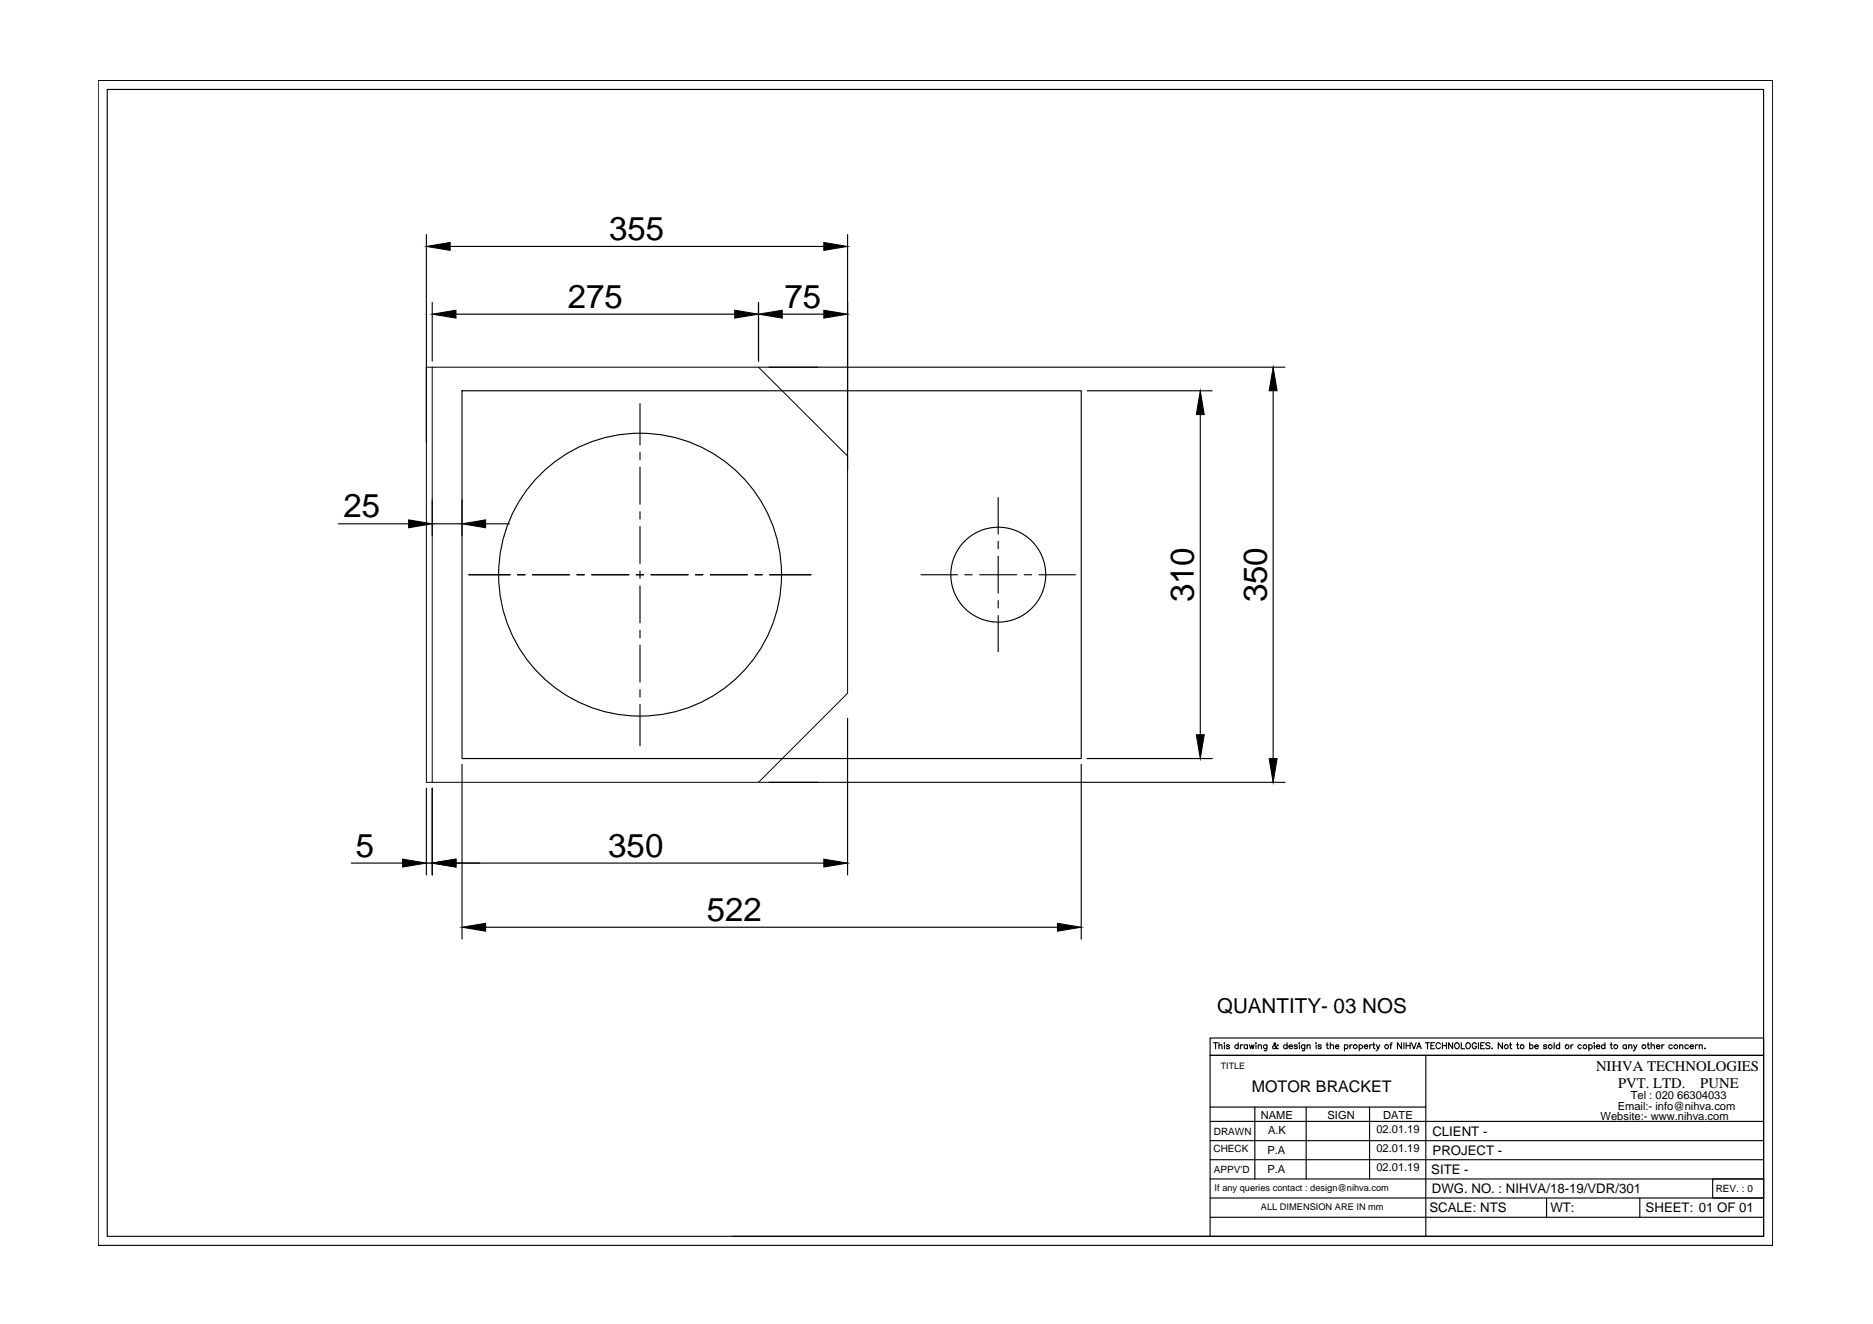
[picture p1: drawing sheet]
<svg xmlns="http://www.w3.org/2000/svg" width="420mm" height="297mm" viewBox="0 0 420 297" stroke-linecap="round" stroke-linejoin="round" font-family="sans-serif">
<!-- layer: 0 -->
<g fill="none" stroke="#000" stroke-width=".25">
<path d="M22 18h375.7v261.4h-375.7zM24.1 20.1h371.5v257.3h-371.5zM95.6 52.6v46.7M101 55.3h83.8M190.1 52.6v52.8M97 67.9v13.1M102.3 70.5h62.5M170.2 67.9v13.1M175.5 70.5h9.3M103.6 87.7h138.9v82.5h-138.9zM143.6 90.6v9.2M172.5 82.4h115.8"/>
<path d="M243.9 87.7h28M269.3 93v71.8M285.6 87.7v82.5M75.9 117.5h15.8M97 112.1v8.1M97 117.5h6.6M103.6 112.1v8.1M108.9 117.5h5.4M143.6 101.5v1.7M143.6 104.8v8.3M143.6 114.8v1.7M143.6 118.1v8.3"/>
<path d="M223.9 111.6v8.2M105.2 128.9h9.2M116.1 128.9h1.7M119.4 128.9h8.3M129.4 128.9h1.7M132.7 128.9h8.4M142.7 128.9h1.7M143.6 128.1v1.7M143.6 131.4v8.3M146 128.9h8.4M156 128.9h1.7M159.4 128.9h8.3"/>
<path d="M169.3 128.9h1.7M172.6 128.9h9.3M206.6 128.9h8.2M216.4 128.9h1.7M219.8 128.9h8.3M223.9 121.5v1.6M223.9 124.8v8.3M223.9 134.7v1.7M223.9 138.1v8.1M229.8 128.9h1.6M233.1 128.9h8.1M143.6 141.4v1.7"/>
<path d="M143.6 144.7v8.3M143.6 154.7v1.7M143.6 158v9.3M95.6 176.8v19.5M97 176.8v19.5M103.6 171.5v39.2M172.5 175.5h115.8M190.1 161.2v35.1M242.5 171.5v39.2M243.9 170.2h28M78.8 193.6h11.5M95.6 193.6h1.4"/>
<path d="M102.3 193.6h82.5M108.9 208h128.3M272.2 233.9h.9M272.7 233.9v1.4M273.4 234.7l.3-.3h.4v.9M273.4 233.9v1.4M274.7 233.9v.2zM274.7 234.4v.9M275.8 234.6l-.2-.2h-.4v.3l.6 .4-.2 .2-.5-.2M277.8 234.6a.42 .42 0 0 0-.7-.1 .42 .42 0 0 0 0 .6 .42 .42 0 0 0 .7 0M277.8 233.9v1.4M278.3 234.4v.9"/>
<path d="M278.8 234.4h-.3l-.2 .4M279.8 234.6a.42 .42 0 0 0-.6-.1 .42 .42 0 0 0 0 .6 .42 .42 0 0 0 .6 0M279.8 234.4v.9M280.3 234.4l.3 .9 .2-.9 .3 .9 .2-.9M281.7 233.9v.2zM281.7 234.4v.9M282.3 234.7l.3-.3h.3l.1 .9M282.3 234.4v.9M284.2 234.4l-.1 1.2-.2 .2-.3-.1M284.2 234.6a.42 .42 0 0 0-.6-.1 .42 .42 0 0 0 0 .6 .42 .42 0 0 0 .6 0M286.7 234.5l-.1-.1a.83 .83 0 0 1-1.1 .8v-.4l.6-.4-.1-.5-.2 .2 .2 .6 .4 .5 .3 .1v-.1M288.7 234.6a.44 .44 0 0 0-.6-.1 .44 .44 0 0 0 0 .7 .44 .44 0 0 0 .6-.1"/>
<path d="M288.7 233.9v1.4M289.2 234.8h.7v-.3a.42 .42 0 0 0-.6 0 .42 .42 0 0 0 0 .7 .42 .42 0 0 0 .6-.1M291 234.6l-.2-.2-.5 .2 .7 .3v.3l-.5 .1-.2-.2M291.5 233.9v.2zM291.5 234.4v.9M292.7 234.4l-.1 1.2-.5 .1M292.7 234.6a.44 .44 0 0 0-.7-.1 .44 .44 0 0 0 0 .7 .44 .44 0 0 0 .7-.1M293.2 234.7l.3-.3h.3l.1 .9M293.2 234.4v.9M295.2 233.9v.2zM295.2 234.4v.9M296.4 234.6l-.3-.2h-.3v.3l.6 .4-.3 .2-.4-.2"/>
<path d="M297.5 234.4h.5M297.7 233.9v1.1l.3 .3M298.4 234.7l.3-.3h.4v.9M298.4 233.9v1.4M299.6 234.8h.7v-.3a.42 .42 0 0 0-.6 0 .42 .42 0 0 0 0 .7 .42 .42 0 0 0 .6-.1M301.6 234.6a.42 .42 0 0 1 .6-.1 .42 .42 0 0 1 0 .6 .42 .42 0 0 1-.6 0M301.6 234.4v1.4M302.8 234.4v.9M303.3 234.4h-.3l-.2 .4M304.9 234.6a.42 .42 0 0 1 .6-.1 .42 .42 0 0 1 0 .6 .42 .42 0 0 1-.6 0M304.9 234.4v1.4M306 234.8h.8a.44 .44 0 0 0-.5-.4 .44 .44 0 0 0-.4 .5 .44 .44 0 0 0 .4 .4l.5-.2"/>
<path d="M307.3 234.4v.9M307.8 234.4a.38 .38 0 0 0-.5 .4M307.9 234.4h.5M308.2 233.9v1.1l.3 .3M308.8 234.4l.3 .9 .4-.9M309.1 235.3l-.4 .5M311.8 234.4h.4M312.3 233.9l-.3 .3v1.1M314.4 233.9v1.4l-.9-1.4v1.4M314.9 233.9v1.4M315.4 233.9v1.4M315.4 234.6h.9"/>
<path d="M316.3 233.9v1.4M316.6 233.9l.6 1.4 .5-1.4M317.8 235.3l.5-1.4 .5 1.4M318 234.8h.7M319.8 233.9h.8M319.8 236.8v40.6M320.2 233.9v1.4M321 234.6h.5M321.8 233.9h-.8v1.4h.8M323.1 234.3a.5 .5 0 0 0-.6-.4 .5 .5 0 0 0-.4 .5v.4a.5 .5 0 0 0 .4 .5 .5 .5 0 0 0 .6-.3M323.6 234.6h.9M323.6 233.9v1.4"/>
<path d="M324.5 233.9v1.4M325.9 233.9v1.4l-.9-1.4v1.4M326.4 234.1l.2-.1a.62 .62 0 0 1 .8 .6 .62 .62 0 0 1-.8 .6l-.3-.4zM327.8 233.9v1.4h.8M328.9 234.1l.2-.1a.62 .62 0 0 1 .8 .6 .62 .62 0 0 1-.8 .6l-.3-.4zM331.2 234.3a.48 .48 0 0 0-.6-.4 .48 .48 0 0 0-.3 .5v.4a.47 .47 0 0 0 .4 .5 .47 .47 0 0 0 .5-.5h-.3M331.7 233.9v1.4M332.2 234.6h.5M333 233.9h-.8v1.4h.8M334.2 234.1l-.3-.2-.5 .1-.1 .1 .1 .3 .7 .3 .1 .4-.3 .2-.6-.2M334.7 235.2h.1zM337 233.9v1.4l-.9-1.4v1.4"/>
<path d="M338.6 234.4h.5M338.8 233.9v1.1l.3 .3M340.2 234.4h.5M340.4 233.9v1.1l.3 .3M343.1 234.6a.42 .42 0 0 1 .7-.1 .42 .42 0 0 1 0 .6 .42 .42 0 0 1-.7 0M343.1 233.9v1.4M344.3 234.8h.8a.44 .44 0 0 0-.5-.4 .44 .44 0 0 0-.4 .5 .44 .44 0 0 0 .4 .4l.5-.2M347 234.6l-.3-.2h-.4v.3l.5 .1 .2 .3-.3 .2-.4-.2M348.6 233.9v1.4M349.9 234.6a.42 .42 0 0 0-.7-.1 .42 .42 0 0 0 0 .6 .42 .42 0 0 0 .7 0M349.9 233.9v1.4M352.4 234.4v.9"/>
<path d="M352.9 234.4l-.5 .2v.2M354.7 234.6a.42 .42 0 0 0-.6-.1 .42 .42 0 0 0 0 .6 .42 .42 0 0 0 .6 0M356.4 234.6a.42 .42 0 0 1 .6-.1 .42 .42 0 0 1 0 .6 .42 .42 0 0 1-.6 0M356.4 234.4v1.4M357.6 233.9v.2zM357.6 234.4v.9M358.1 234.8h.8a.44 .44 0 0 0-.5-.4 .44 .44 0 0 0-.4 .5 .44 .44 0 0 0 .4 .4l.5-.2M360 234.6a.42 .42 0 0 0-.6-.1 .42 .42 0 0 0 0 .6 .42 .42 0 0 0 .6 0M360 233.9v1.4M361.2 234.4h.5M361.4 233.9v1.1l.3 .3M364.8 234.6a.42 .42 0 0 0-.6-.1 .42 .42 0 0 0 0 .6 .42 .42 0 0 0 .6 0"/>
<path d="M364.8 234.4v.9M365.4 234.7l.3-.3h.3l.1 .9M365.4 234.4v.9M366.5 234.4l.3 .9 .4-.9M366.8 235.3l-.4 .5M369.5 234.4h.5M369.7 233.9v1.1l.3 .3M370.4 234.7l.3-.3h.4v.9M370.4 233.9v1.4M371.6 234.8h.7a.44 .44 0 0 0-.4-.4 .44 .44 0 0 0-.4 .5 .44 .44 0 0 0 .4 .4l.4-.2M372.8 234.4v.9M373.3 234.4a.38 .38 0 0 0-.5 .4"/>
<path d="M375.1 234.6a.42 .42 0 0 0-.6-.1 .42 .42 0 0 0 0 .6 .42 .42 0 0 0 .6 0M376.8 234.7l.3-.3h.4v.9M376.8 234.4v.9M378.7 234.6a.42 .42 0 0 0-.6-.1 .42 .42 0 0 0 0 .6 .42 .42 0 0 0 .6 0M379.1 234.8h.8l-.1-.3a.42 .42 0 0 0-.6 0 .42 .42 0 0 0 .1 .7 .42 .42 0 0 0 .6-.1M380.3 234.4v.9M380.8 234.4a.38 .38 0 0 0-.5 .4M381.2 234.7l.3-.3h.3l.1 .9M381.2 234.4v.9M382.4 235.2h.1zM271.5 255.9h124.1M271.5 251.6h124.1"/>
<path d="M271.5 248.4h48.3M281.5 248.4v16.1M293 248.4v16.1M307.2 248.4v16.1M164.2 277.4h231.4M271.5 277.4v-40.6h124.1h-124.1v-3.9h124.1v44.5M271.5 264.5h124.1M271.5 260.2h124.1M271.5 268.8h124.1M271.5 273.1h124.1M346.9 268.8v4.3M367.8 268.8v4.3"/>
<path d="M384.2 264.5h11.4v4.3h-11.4z"/>
<circle cx="143.6" cy="128.9" r="31.7"/>
<circle cx="223.9" cy="128.9" r="10.6"/>
<circle cx="304" cy="234.8" r=".43"/>
<circle cx="311.1" cy="234.8" r=".44"/>
<circle cx="337.9" cy="234.8" r=".44"/>
<circle cx="341.5" cy="234.8" r=".44"/>
<circle cx="347.8" cy="234.8" r=".44"/>
<circle cx="351.5" cy="234.8" r=".44"/>
<circle cx="355.6" cy="234.8" r=".44"/>
<circle cx="362.5" cy="234.8" r=".44"/>
<circle cx="368.8" cy="234.8" r=".44"/>
<circle cx="375.9" cy="234.8" r=".43"/>
</g>
<path d="M97 82.4v93.1M170.2 82.4l19.9 19.9v53.2l-19.9 20M183.4 82.4h-87.8v93.1h87.8" fill="none" stroke="#000" stroke-width=".22"/>
<g fill="#000" stroke="#000" stroke-width=".22">
<path d="M95.6 55.3l5.4-.9v1.8zM184.8 54.4l5.3 .9-5.3 .9zM97 70.5l5.3-.9v1.8zM164.8 69.6l5.4 .9-5.4 .9zM170.2 70.5l5.3-.9v1.8zM184.8 69.6l5.3 .9-5.3 .9zM269.3 87.7l.8 5.3h-1.7zM285.6 82.4l.9 5.3h-1.8zM91.7 116.6l5.3 .9-5.3 .9zM103.6 117.5l5.3-.9v1.8zM268.4 164.8h1.7l-.8 5.4zM284.7 170.2h1.8l-.9 5.3z"/>
<path d="M90.3 192.7l5.3 .9-5.3 .9zM97 193.6l5.3-.9v1.8zM184.8 192.7l5.3 .9-5.3 .9zM103.6 208l5.3-.9v1.8zM237.2 207.1l5.3 .9-5.3 .9z"/>
</g>
<g font-size="7.4">
<text x="136.7" y="53.8">355</text>
<text x="127.4" y="69.1">275</text>
<text x="176" y="69.1">75</text>
<text x="77" y="116.1">25</text>
<text x="267.8" y="135.1" transform="rotate(-90 267.8 135.1)">310</text>
<text x="284.2" y="135.1" transform="rotate(-90 284.2 135.1)">350</text>
<text x="79.8" y="192.2">5</text>
<text x="136.5" y="192.2">350</text>
<text x="158.6" y="206.6">522</text>
</g>
<text font-size="4.6" x="273" y="227.3">QUANTITY- 03 NOS</text>
<text font-size="3.6" x="280.8" y="244.9">MOTOR BRACKET</text>
<g font-size="3.3">
<text x="358" y="240.2">NIHVA TECHNOLOGIES</text>
<text x="363" y="244">PVT. LTD.</text>
<text x="381.4" y="244">PUNE</text>
</g>
<g font-size="3">
<text x="321.3" y="254.8">CLIENT -</text>
<text x="321.1" y="263.4">SITE -</text>
<text x="321.4" y="259.1">PROJECT -</text>
<text x="321.2" y="267.7">DWG. NO. : NIHVA/18-19/VDR/301</text>
<text x="320.6" y="271.9">SCALE: NTS</text>
<text x="347.8" y="271.9">WT:</text>
<text x="369.2" y="271.9">SHEET: 01 OF 01</text>
</g>
<g font-size="2.5">
<text x="282.8" y="251">NAME</text>
<text x="297.8" y="251">SIGN</text>
<text x="310.3" y="251">DATE</text>
<text x="359" y="251.4">Website:- www.nihva.com</text>
<text x="362.9" y="249">Email:- info@nihva.com</text>
<text x="365.8" y="246.5">Tel : 020 66304033</text>
<text x="284.5" y="254.4">A.K</text>
<text x="308.8" y="254.2">02.01.19</text>
<text x="284.3" y="259">P.A</text>
<text x="284.3" y="263.3">P.A</text>
<text x="308.8" y="258.5">02.01.19</text>
<text x="308.8" y="262.8">02.01.19</text>
</g>
<g font-size="2.2">
<text x="272.3" y="254.7">DRAWN</text>
<text x="272.2" y="258.5">CHECK</text>
<text x="272.3" y="263.3">APPV'D</text>
<text x="384.9" y="267.3">REV. : 0</text>
</g>
<g font-size="2.1">
<text x="272.5" y="267.3">If any queries contact : design@nihva.com</text>
<text x="282.8" y="271.6">ALL DIMENSION ARE IN mm</text>
</g>
<text font-size="2" x="273.9" y="239.8">TITLE</text>
</svg>
